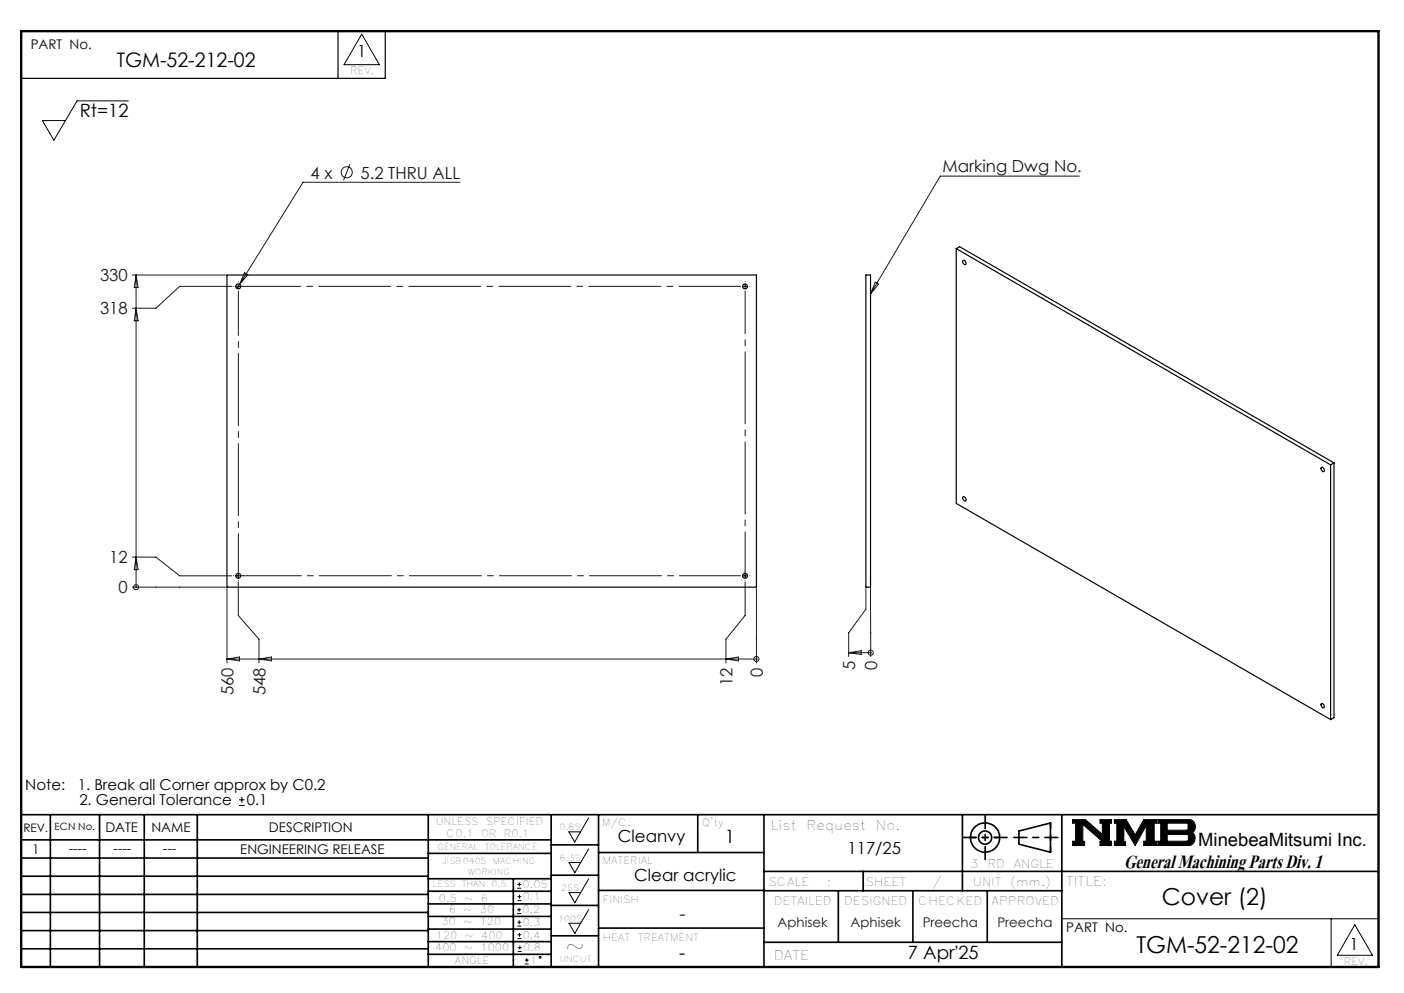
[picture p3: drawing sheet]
<svg xmlns="http://www.w3.org/2000/svg" width="297mm" height="210mm" viewBox="0 0 297 210" stroke-linecap="round" stroke-linejoin="round" font-family="sans-serif">
<g fill="none" stroke="#000" stroke-width=".21">
<path d="M76.5 7.2l3.8 6.5h-7.5zM27.1 21.3h-10.8l-4.9 8.4-2.4-4.2h4.9M50.6 170.3h1.2M50.6 169.1h1.2M51.2 168.5v1.2M120.3 175.9h2.5l-1.2 2.2zM124.5 173l-1.7 2.9M124.5 179.5l-1.7 2.9M226.9 173.3h2.7l3.6 3.2v-2.4h-.5v-.8h2.4v.8h-.4v3.8h.4v.9h-2.4v-.9h.5l-4.1-3.6v3.6h.3v.9h-2.5v-.9h.6v-3.8h-.6zM235.7 173.3h2.5l1.9 3.3 1.8-3.3h2.8v.8h-.5v3.8h.5v.9h-2.8v-.9h.6v-3.3l-2.4 4.2-2.4-4v3.2h.4v.8h-2.4v-.9h.6v-3.8h-.6zM244.9 173.3h6.6a1.47 1.47 0 0 1 1.3 1.2 1.47 1.47 0 0 1-.7 1.6 1.48 1.48 0 0 1 .7 1.6 1.48 1.48 0 0 1-1.4 1.1h-6.5v-.9h.6v-3.8h-.6zM246.9 174.1h4.1l.3 .2v1l-.3 .3h-4.1z"/>
<path d="M246.9 176.5h4.2l.3 .3v.8l-.4 .3h-4.1zM109.4 193.2h.8M109.4 192.4h.8M109.4 187.8h.8M109.4 187h.8M109.5 198.5h.8M109.5 197.7h.8M109.5 195.9h.8M109.5 195h.8M109.5 190.5h.8M109.5 189.6h.8M109.8 192v.8"/>
<path d="M109.9 194.7v.8M109.9 186.6v.8M109.9 189.2v.8M109.9 197.3v.8M110 200v.8M120.4 182.4h2.4l-1.2 2.2zM120.4 188.8h2.4l-1.2 2.1zM120.4 195.3h2.4l-1.2 2.1zM124.5 185.9l-1.7 2.9M124.5 192.4l-1.7 2.9M224.6 194.3h67M281.6 194.3v10.2"/>
<path d="M286.6 195.6l3.7 6.4h-7.4zM109.5 201.2h.8M109.5 200.4h.8M111 203.9h.8M111 203.1h.8M111.4 202.7v.8"/>
<circle cx="114.3" cy="202.5" r=".2"/>
</g>
<g fill="none" stroke="#000" stroke-width=".35">
<path d="M4.5 172.3h287.1M4.5 177.6h112.1M10.7 172.3v32.2M21.1 172.3v32.2M30.5 172.3v32.2M41.7 172.3v32.2M90.6 172.3v32.2M116.6 172.3v32.2M116.6 178.7h10M126.6 172.3v32.2M147.6 172.3v8M161.6 172.3v32.2"/>
<path d="M203.6 172.3v16.1M215.5 175.7l6.7-1.6v6.1l-6.7-1.7zM224.6 172.3v32.2M4.5 185.3h86.1M4.5 181.5h86.1M4.5 189.2h86.1M4.5 193h86.1M4.5 196.8h86.1M90.6 199.1h26M90.6 193.8h26M90.6 188.5h26M90.6 191.2h26"/>
<path d="M90.6 180.5h26M90.6 185.8h26M90.6 196.5h26M108.6 185.8v18.5M116.6 185.1h10M116.6 191.5h10M116.6 197.9h10M126.6 196.3h35M126.6 188.3h35M126.6 180.3h35M161.6 184.3h130M161.6 199.3h63"/>
<path d="M161.6 188.4h63M177.3 188.4v10.9M182.6 184.3v4.1M193.1 188.4v10.9M208.8 188.4v10.9M4.5 200.7h86.1M90.6 201.8h26"/>
<circle cx="208.4" cy="177.1" r="3.1"/>
<circle cx="208.4" cy="177.1" r="1.4"/>
</g>
<path d="M4.5 6.6h287.1" fill="none" stroke="#000" stroke-width=".21" stroke-dasharray="6.3 1.3 1.3 1.3" stroke-dashoffset="1.9"/>
<g fill="none" stroke="#000" stroke-width=".25">
<path d="M71.5 6.6v10M81.5 6.6v10h-77M48 58.2h112v66h-112zM183.2 58.2h1v66h-1zM202.3 52.6v53.9l79.2 45.7M202.3 52.6l79.2 45.7M202.3 52.6l.7-.4 79.2 45.7M203.7 55.1a.58 .58 0 0 1 .6 .3 .58 .58 0 0 1-.1 .6 .62 .62 0 0 1-.5-.9zM279.5 98.9a.47 .47 0 0 1 .6 .2 .47 .47 0 0 1-.2 .7l-.4-.4zM281.5 98.3v53.9M282.2 97.9l-.7 .4M282.2 97.9v53.9l-.7 .4"/>
<path d="M203.7 105.1a.47 .47 0 0 1 .6 .2 .47 .47 0 0 1-.2 .7l-.4-.4zM279.5 148.8a.51 .51 0 0 1 .6 .3 .51 .51 0 0 1-.2 .6l-.4-.5z"/>
<circle cx="50.4" cy="60.6" r=".52"/>
<circle cx="157.6" cy="60.6" r=".52"/>
<circle cx="50.4" cy="121.8" r=".52"/>
<circle cx="157.6" cy="121.8" r=".52"/>
</g>
<path d="M205.3 177.1h6.2M222.2 174v6.2" fill="none" stroke="#000" stroke-width=".35" stroke-dasharray="15.2 1.3 1.3 1.3" stroke-dashoffset="14.1"/>
<path d="M203.8 177.1h9.2M208.4 172.5v9.2M214.5 177.1h9.3" fill="none" stroke="#000" stroke-width=".35" stroke-dasharray="15.2 1.3 1.3 1.3" stroke-dashoffset="12.5"/>
<path d="M4.5 6.6h287.1v197.9h-287.1z" fill="none" stroke="#000" stroke-width=".5"/>
<path d="M226.9 173.3v.8h.6v3.8h-.6v.9h2.5v-.9h-.3v-3.6l4.1 3.6h-.5v.9h2.4v-.9h-.4v-3.8h.4v-.8h-2.4v.8h.5v2.4l-3.6-3.2zM235.7 173.3v.8h.6v3.8h-.6v.9h2.4v-.8h-.4v-3.2l2.4 4 2.4-4.2v3.3h-.6v.9h2.8v-.9h-.5v-3.8h.5v-.8h-2.8l-1.8 3.3-1.9-3.3zM246.9 176.5h4.2l.3 .2v1l-.3 .2h-4.2zM244.9 173.3v.8h.6v3.8h-.6v.9h6.9l.7-.5 .3-.9-.1-.7-.6-.6a1.48 1.48 0 0 0 .7-1.6 1.48 1.48 0 0 0-1.3-1.2zM246.9 174.1h4.1l.3 .2v1.1l-.2 .2h-4.2z" fill-rule="evenodd" fill="#000"/>
<g fill="none" stroke="#191924" stroke-width=".21">
<path d="M74 34.7l-1.3 3.4M97.3 38.6h-33.2l-13.4 21.5M228.3 37.2h-29.4l-14.7 25M28 58.2h19.7M28.8 58.2v66M28.8 58.2l.4 2.6h-.8zM51.7 57.7l.7 .4-1.7 2zM185.1 59.7l.7 .4-1.6 2.1zM28.8 65.2l.4 2.6h-.8zM49.1 60.6h-11.1l-5 4.6h-5M49.9 60.6h1M50.4 60.1v1"/>
<path d="M50.7 60.1l-.6 .9M157.1 60.6h1M157.6 60.1v1M28 117.8h5l5 4h11.1M28.8 117.8l.4 2.7h-.8zM28 124.2h19.7M28.8 124.2h.1M48 139.4h112M48 124.5v15.7M48 139.4l2.7-.4v.8zM49.9 121.8h1M50.4 123.1v7.1l4.4 5v5"/>
<path d="M50.4 121.3v1M54.8 139.4l2.6-.4v.8zM153.6 139.4l2.6-.4v.8zM157.1 121.8h1M157.6 123.1v7.1l-4 5v5M157.6 121.3v1M160 139.4h.1M160 124.5v15.7M179.5 138h4.7M179.5 138l2.7-.4v.8zM183.2 124.5v4.3l-3.7 5v5M184.1 122.6l.1 16.2"/>
<path d="M184.2 138h.1"/>
<circle cx="73.4" cy="36.4" r="1.19"/>
<circle cx="28.8" cy="124.2" r=".55"/>
<circle cx="160" cy="139.3" r=".54"/>
<circle cx="184.2" cy="138" r=".54"/>
</g>
<path d="M50.4 59.6v-.1M157.6 59.6v-.1M49.4 60.6h.1M51.4 60.6h.1M158.6 60.6h.1M49.4 121.8h.1M50.4 120.8v-.1M50.4 122.8h.1M51.4 121.8h.1M157.6 120.8v-.1M157.6 122.8h.1M158.6 121.8h.1" fill="none" stroke="#191924" stroke-width=".21" stroke-dasharray="15.2 1.3 1.3 1.3"/>
<path d="M50.4 61.6v60.6" fill="none" stroke="#191924" stroke-width=".21" stroke-dasharray="15.2 1.3 1.3 1.3" stroke-dashoffset="5.9"/>
<path d="M156.6 121.8h-105.7" fill="none" stroke="#191924" stroke-width=".21" stroke-dasharray="15.2 1.3 1.3 1.3" stroke-dashoffset="2.4"/>
<path d="M156.6 60.6h-106" fill="none" stroke="#191924" stroke-width=".21" stroke-dasharray="15.2 1.3 1.3 1.3" stroke-dashoffset="2.2"/>
<path d="M157.6 61.6v59.9" fill="none" stroke="#191924" stroke-width=".21" stroke-dasharray="15.2 1.3 1.3 1.3" stroke-dashoffset="6.2"/>
<text font-size="6.2" x="237.8" y="183.6">General Machining Parts Div. 1</text>
<g font-size="4.9">
<text x="245.8" y="191.4">Cover (2)</text>
<text x="119.6" y="201.8">~</text>
<text x="240.4" y="201.5">TGM-52-212-02</text>
</g>
<text font-size="4.2" x="24.7" y="14.3">TGM-52-212-02</text>
<g font-size="3.9">
<text x="16.9" y="24.6">Rt=12</text>
<text x="153.3" y="178.4">1</text>
<text x="253.5" y="178.9">MinebeaMitsumi Inc.</text>
<text x="143.7" y="202.9">-</text>
<text x="192.1" y="202.9">7 Apr'25</text>
</g>
<text font-size="3.9" fill="#191924" x="143.7" y="194.6">-</text>
<g font-size="3.5">
<text x="75.6" y="12.1">1</text>
<text x="130.7" y="178.2">Cleanvy</text>
<text x="179.3" y="180.5">117/25</text>
<text x="134.2" y="186.3">Clear acrylic</text>
<text x="285.5" y="200.9">1</text>
</g>
<g font-size="3.5" fill="#191924">
<text x="65.7" y="37.8">4 x</text>
<text x="76.3" y="37.7">5.2 THRU ALL</text>
<text x="199.4" y="36.4">Marking Dwg No.</text>
<text x="21.2" y="59.5">330</text>
<text x="21.2" y="66.5">318</text>
<text x="23.1" y="119.1">12</text>
<text x="25.1" y="125.5">0</text>
<text x="161.4" y="143.1" transform="rotate(-90 161.4 143.1)">0</text>
<text x="180.9" y="141.8" transform="rotate(-90 180.9 141.8)">5</text>
<text x="185.5" y="141.8" transform="rotate(-90 185.5 141.8)">0</text>
<text x="49.4" y="147" transform="rotate(-90 49.4 147)">560</text>
<text x="56.1" y="147" transform="rotate(-90 56.1 147)">548</text>
<text x="154.9" y="145" transform="rotate(-90 154.9 145)">12</text>
</g>
<g font-size="3.2">
<text x="5.4" y="167.2">Note:</text>
<text x="16.4" y="167.2">1. Break all Corner approx by C0.2</text>
<text x="16.8" y="170.3">2. General Tolerance</text>
<text x="52.2" y="170.3">0.1</text>
</g>
<g font-size="2.8">
<text x="6.5" y="10.4">PART No.</text>
<text x="22.3" y="175.9">DATE</text>
<text x="32" y="175.9">NAME</text>
<text x="56.9" y="175.9">DESCRIPTION</text>
<text x="163.1" y="175.4">List</text>
<text x="170.6" y="175.4">Request</text>
<text x="185.3" y="175.4">No.</text>
<text x="6.8" y="180.6">1</text>
<text x="14.5" y="180.3">----</text>
<text x="24" y="180.3">----</text>
<text x="34.5" y="180.3">---</text>
<text x="50.8" y="180.7">ENGINEERING RELEASE</text>
<text x="225.5" y="187.3">TITLE:</text>
<text x="225.6" y="197.2">PART No.</text>
<text x="163.7" y="203">DATE</text>
</g>
<g font-size="2.8" fill="#191924">
<text x="164.5" y="196.1">Aphisek</text>
<text x="179.9" y="196.1">Aphisek</text>
<text x="195.2" y="196.1">Preecha</text>
<text x="211" y="196.1">Preecha</text>
</g>
<g font-size="2.5">
<text x="4.9" y="175.9">REV.</text>
<text x="205.2" y="183.6">3</text>
<text x="208.9" y="183.6">RD</text>
<text x="214.4" y="183.6">ANGLE</text>
<text x="162.5" y="187.3">SCALE</text>
<text x="163.7" y="191.5">DETAILED</text>
<text x="174.9" y="187.3">:</text>
<text x="178.6" y="191.5">DESIGNED</text>
<text x="183.1" y="187.3">SHEET</text>
<text x="194.2" y="191.5">CHECKED</text>
<text x="197.2" y="187.3">/</text>
<text x="205.8" y="187.3">UNIT</text>
<text x="209.8" y="191.5">APPROVED</text>
<text x="213.7" y="187.3">(mm.)</text>
</g>
<g font-size="2.1">
<text x="74.1" y="15.7">REV.</text>
<text x="11.6" y="175.6">ECN No.</text>
<text x="92.2" y="174.5">UNLESS</text>
<text x="94.5" y="177.1">C0.1</text>
<text x="101.8" y="177.1">OR</text>
<text x="102.8" y="174.5">SPECIFIED</text>
<text x="106.6" y="177.1">R0.1</text>
<text x="127.3" y="174.7">M/C.</text>
<text x="148.6" y="174.8">Q'ty</text>
<text x="127.5" y="182.8">MATERIAL</text>
<text x="92.8" y="190.8">0.5</text>
<text x="98.2" y="190.8">~</text>
<text x="101.7" y="190.8">6</text>
<text x="110.6" y="187.8">0.05</text>
<text x="110.6" y="190.4">0.1</text>
<text x="127.6" y="190.9">FINISH</text>
<text x="93.4" y="195.7">30</text>
<text x="94.9" y="193">6</text>
<text x="98" y="195.7">~</text>
<text x="98" y="193">~</text>
<text x="101.5" y="195.7">120</text>
<text x="101.5" y="193">30</text>
<text x="110.5" y="193.2">0.2</text>
<text x="110.6" y="195.9">0.3</text>
<text x="92.1" y="201.1">400</text>
<text x="92.2" y="198.6">120</text>
<text x="96.2" y="203.9">ANGLE</text>
<text x="98.2" y="201.1">~</text>
<text x="98.3" y="198.6">~</text>
<text x="101.7" y="201.1">1000</text>
<text x="101.8" y="198.6">400</text>
<text x="110.6" y="198.5">0.4</text>
<text x="110.7" y="201.2">0.8</text>
<text x="112.1" y="203.9">1</text>
<text x="127.6" y="199">HEAT</text>
<text x="134.9" y="199">TREATMENT</text>
<text x="284.3" y="204.1">REV.</text>
</g>
<g font-size="1.8">
<text x="92.6" y="179.7">GENERAL</text>
<text x="102.5" y="179.7">TOLERANCE</text>
<text x="118.4" y="175.6">0.8S</text>
<text x="93.5" y="182.6">JISB0405</text>
<text x="99" y="185">WORKING</text>
<text x="104.3" y="182.6">MACHING</text>
<text x="118.4" y="182.1">6.3S</text>
<text x="91.6" y="187.6">LESS</text>
<text x="97.7" y="187.6">THAN</text>
<text x="104" y="187.6">0.5</text>
<text x="118.7" y="188.4">25S</text>
<text x="118.1" y="194.9">100S</text>
<text x="118.4" y="203.4">UNCUT</text>
</g>
</svg>
